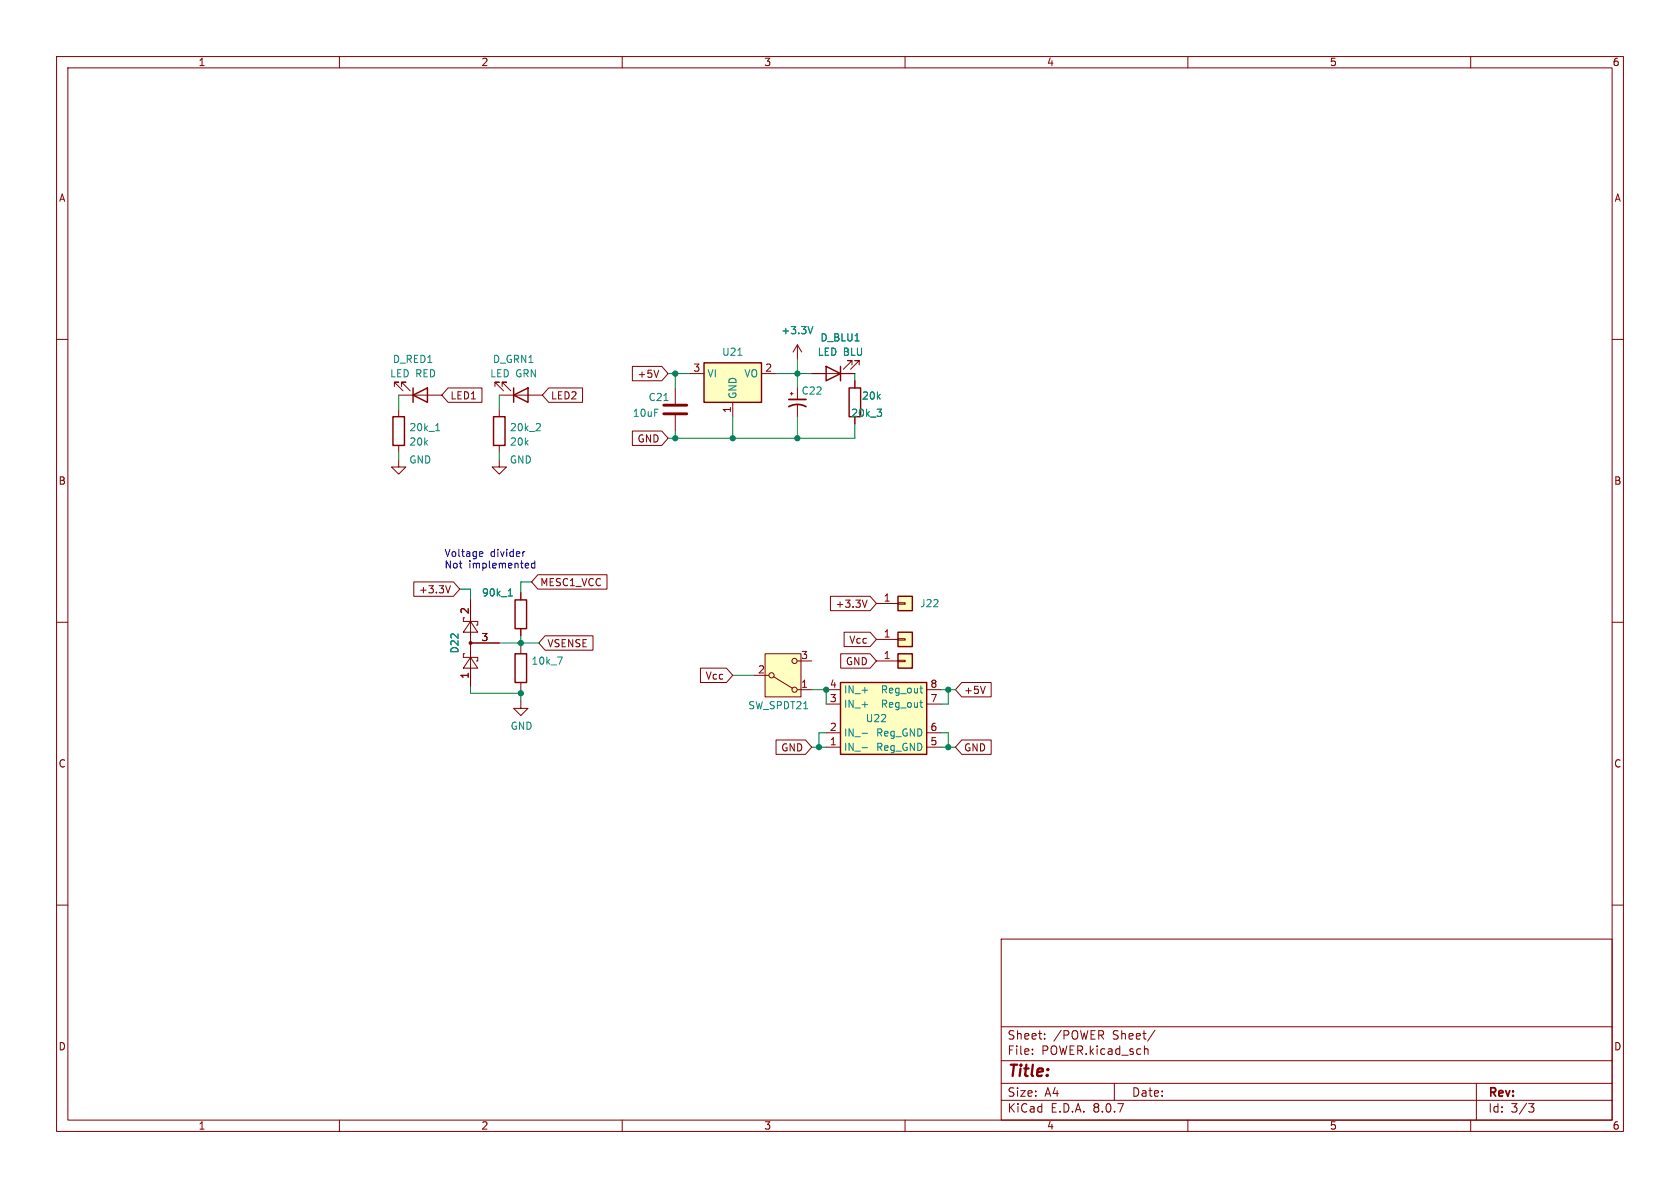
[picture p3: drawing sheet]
<svg xmlns="http://www.w3.org/2000/svg" width="297mm" height="210mm" viewBox="0 0 297 210" stroke-linecap="round" stroke-linejoin="round" font-family="sans-serif">
<g fill="none" stroke="#840000" stroke-width=".18">
<path d="M10 10h277v190h-277zM12 12h273v186h-273zM60 10v2M110 10v2M160 10v2M210 10v2M260 10v2M10 60h2M70.5 72.4v1.3M70.5 78.7v1.3M285 60h2M70.5 81.3v1.3h-1.3l1.3 1.2 1.3-1.2h-1.3"/>
<path d="M10 110h2M285 110h2M10 160h2M177 166h108v32h-108zM285 160h2M60 198v2M110 198v2M160 198v2M177 194.5h108M177 191.5h108M177 187.5h108M177 181.5h108"/>
<path d="M182.5 186.3v.1M182.5 185.5v.1M184.7 183.6v.1M184.7 182.8v.1M197 191.5v3M202.4 185.5h.5l.1 .9M204.2 182.1l-1.3 2M210 198v2M260 198v2M261 191.5v6.5M270.2 195.1h1l-.5 .6 .4 .1 .1 .5-.3 .3h-.4"/>
</g>
<path d="M69.5 73.7h2v5h-2z" fill="none" stroke="#840000" stroke-width=".25"/>
<path d="M77 76.1h.8M77.3 75.1l.1-.2v1.2" fill="none" stroke="#008484" stroke-width=".18"/>
<path d="M148.6 120.7h15.2v12.7h-15.2z" fill="#ffffc2"/>
<path d="M73 69.9l2.6-1.3v2.5zM73 68.6v2.5M146 64.8l2.6 1.2-2.6 1.3zM148.6 64.8v2.5M150.1 68.6h2v5.1h-2zM91.1 115.6h2v5.1h-2zM148.6 120.7h15.2v12.7h-15.2z" fill="none" stroke="#840000" stroke-width=".25"/>
<g fill="none" stroke="#840000" stroke-width=".18">
<path d="M69.7 68.3v-.7h.8h-.8l1.5 1.5M70.5 69.9h7.6M71 68.3v-.7h.8h-.8l1.5 1.5M139.7 69.6h.5M140 69.3v.6M141 61l-.8 1.2M141 61v2.5M141 68.6v2M141 71.6v2.1M141 61l.7 1.2M143.5 66h7.6M150.6 64.5v-.7h-.7h.7l-1.5 1.5"/>
<path d="M151.1 67.3v1.3M151.1 73.7v1.2M151.9 64.5v-.7h-.8h.8l-1.5 1.5M88.3 81.3v1.3h-1.3l1.3 1.2 1.2-1.2h-1.2M92.1 114.3v1.3M92.1 124v1.2h1.2l-1.2 1.3-1.3-1.3h1.3M92.1 120.7v1.2M146 132.1h2.6M146 129.5h2.6M146 124.5h2.6M146 121.9h2.6M163.8 132.1h2.6"/>
<path d="M163.8 129.5h2.6M163.8 124.5h2.6M163.8 121.9h2.6"/>
</g>
<path d="M143.7 57.7l-.4 1.3M155.1 72.3h.8l-.5 .5M155.7 72.9l.2 .2-.2 .4M98.6 116.1h.8l-.5 1.3M152.4 132.2h1M152.4 129.6h1M162.6 124.2h.5M162.6 121.7h.5M162.9 125h.2M162.9 122.4l.2 .1" fill="none" stroke="#008484" stroke-width=".18"/>
<path d="M139.4 71.9a3.2 3.2 0 0 1 3.1 0M139.4 70.6h3.1" fill="none" stroke="#840000" stroke-width=".3"/>
<path d="M135.3 115.6h6.3v7.6h-6.3z" fill="#ffffc2"/>
<g fill="none" stroke="#840000" stroke-width=".18">
<path d="M87.5 68.3v-.7h.8h-.8l1.5 1.5M88.3 72.4v1.3M88.3 78.7v1.3M88.3 69.9h7.6M88.8 68.3v-.7h.7h-.7l1.5 1.5M133.3 119.4h2.6M135.3 115.6h6.3v7.6h-6.3zM136.8 119.6l3.3 2.1M141 116.8h2.5M141 121.9h2.5"/>
<circle cx="136.4" cy="119.4" r=".46"/>
<circle cx="140.5" cy="116.8" r=".46"/>
<circle cx="140.5" cy="121.9" r=".46"/>
</g>
<path d="M87.2 73.7h2.1v5h-2.1zM90.8 69.9l2.5-1.3v2.5zM90.8 68.6v2.5" fill="none" stroke="#840000" stroke-width=".25"/>
<path d="M95.3 74.9l.2 .2v.3l-.7 .7h.7" fill="none" stroke="#008484" stroke-width=".18"/>
<path d="M158.7 111.8h2.6v2.5h-2.6z" fill="#ffffc2"/>
<path d="M154.9 113h3.8M158.7 112.9h1.3v.3h-1.3z" fill="none" stroke="#840000" stroke-width=".18"/>
<path d="M158.7 111.8h2.6v2.5h-2.6z" fill="none" stroke="#840000" stroke-width=".25"/>
<path d="M124.5 64.1h10.1v7h-10.1z" fill="#ffffc2"/>
<path d="M124.5 64.1h10.1v7h-10.1zM91.1 106h2v5.1h-2z" fill="none" stroke="#840000" stroke-width=".25"/>
<g fill="none" stroke="#840000" stroke-width=".18">
<path d="M119.4 68.6v2.8M119.4 73.4v2.8M121.9 66h2.6M129.5 71.1v2.6M134.6 66h2.6M81.9 109.2v.7h2.6v.6h-.3M82.2 115.6h-.3v.6h2.6v.6h-.3M83.2 116.2l1.3 1.9h-2.6zM83.2 109.9l1.3 1.9h-2.6zM83.2 106v15.3M83.2 113.7h5.1M92.1 104.8v1.2"/>
<path d="M92.1 111.1v1.3"/>
</g>
<path d="M117.4 70.8h.7M130.4 62.8h.8M89.9 105.4h.7M90.1 104.3l.1-.2v1.3" fill="none" stroke="#008484" stroke-width=".18"/>
<path d="M117.3 73.2h4.1M117.3 71.6h4.1" fill="none" stroke="#840000" stroke-width=".51"/>
<circle cx="83.2" cy="113.7" r=".25" fill="#840000" stroke="#840000" stroke-width=".18"/>
<path d="M158.7 105.4h2.6v2.6h-2.6z" fill="#ffffc2"/>
<path d="M154.9 106.7h3.8M158.7 106.6h1.3v.2h-1.3z" fill="none" stroke="#840000" stroke-width=".18"/>
<path d="M158.7 105.4h2.6v2.6h-2.6z" fill="none" stroke="#840000" stroke-width=".25"/>
<path d="M158.7 115.6h2.6v2.5h-2.6z" fill="#ffffc2"/>
<g fill="none" stroke="#840000" stroke-width=".18">
<path d="M79.2 68.6h6v2.5h-6l-1.1-1.2zM97 68.6h6v2.5h-6l-1.1-1.2zM111.8 76.2h5.2l1.1 1.3-1.1 1.2h-5.2zM111.8 64.8h5.2l1.1 1.2-1.1 1.3h-5.2zM116.5 65.4l-.5 1.3M143.5 66h2.5M148.6 66h2.5M151.1 67.3v1.3M151.1 73.7v1.2M73.1 102.9h7.1l1.1 1.2-1.1 1.3h-7.1zM79.6 103.5l-.4 1.3M83.2 106v3.9"/>
<path d="M83.2 117.5v3.8M83.2 113.7h5.1M92.1 104.8v1.2M92.1 111.1v1.3M95.1 101.6h12.2v2.5h-12.2l-1.1-1.2zM96.4 112.4h8.4v2.5h-8.4l-1.2-1.2zM123.8 118.1h4.6l1.1 1.3-1.1 1.3h-4.6zM146.8 105.4h7l1.1 1.3-1.1 1.3h-7zM148.6 115.6h5.2l1.1 1.2-1.1 1.3h-5.2zM149.2 111.8h4.6l1.1 1.2-1.1 1.3h-4.6zM153.3 106.1l-.4 1.3M154.9 116.8h3.8"/>
<path d="M158.7 116.7h1.3v.3h-1.3zM137.2 130.8h5.2l1.1 1.3-1.1 1.3h-5.2zM170 120.6h5.2v2.6h-5.2l-1.1-1.3zM170 130.8h5.2v2.6h-5.2l-1.1-1.3zM174.2 121.3l-.4 1.3"/>
</g>
<path d="M158.7 115.6h2.6v2.5h-2.6z" fill="none" stroke="#840000" stroke-width=".25"/>
<path d="M84.9 97.5l.4 .1 .1 .2-.6 .1M85.3 98.3l-.4 .1M92.8 97.5l-.3 .1M94.6 99.1v1.3M94.6 99.6h-.4l-.3 .2 .2 .6h.5" fill="none" stroke="#0000c2" stroke-width=".18"/>
<g fill="none" stroke="#008400" stroke-width=".18">
<path d="M70.5 69.9v2.5M88.3 69.9v2.5M118.1 66h3.8M119.4 66v2.6M119.4 76.2v1.3M129.5 73.7v3.8M137.2 66h6.3M141 63.5v5.1M141 73.7v3.8M151.1 66v1.3M151.1 74.9v2.6h-33M70.5 80v1.3"/>
<path d="M88.3 80v1.3M81.3 104.1h1.9v1.9M88.3 113.7h6.9M92.1 112.4v1.9M94 102.9h-1.9v1.9M129.5 119.4h3.8M83.2 121.3v1.3h8.9M92.1 121.9v2.1M143.5 132.1h2.5M143.5 121.9h2.5v2.6M146 129.5h-1.2v2.6M166.4 132.1h2.5"/>
<path d="M166.4 129.5h1.2v2.6M166.4 121.9h2.5M167.6 121.9v2.6h-1.2"/>
</g>
<path d="M143.7 57.7l-.4 1.3M155.1 72.3h.8l-.5 .5M155.7 72.9l.2 .2-.2 .4M89.9 105.4h.7M90.1 104.3l.1-.2v1.3" fill="none" stroke="#008484" stroke-width=".18"/>
<g fill="#008400" stroke="#008400" stroke-width=".18">
<circle cx="92.1" cy="122.6" r=".46"/>
<circle cx="92.1" cy="113.7" r=".46"/>
<circle cx="144.8" cy="132.1" r=".46"/>
<circle cx="146" cy="121.9" r=".46"/>
<circle cx="141" cy="77.5" r=".46"/>
<circle cx="167.6" cy="132.1" r=".46"/>
<circle cx="167.6" cy="121.9" r=".46"/>
<circle cx="141" cy="66" r=".46"/>
<circle cx="119.4" cy="77.5" r=".46"/>
<circle cx="119.4" cy="66" r=".46"/>
<circle cx="129.5" cy="77.5" r=".46"/>
</g>
<text font-size="2.8" fill="#840000" x="178" y="190.9">Title:</text>
<g font-size="2.1" fill="#840000">
<text x="178" y="184">Sheet:</text>
<text x="186.2" y="184">/POWER</text>
<text x="196.7" y="184">Sheet/</text>
<text x="178" y="186.7">File:</text>
<text x="184.1" y="186.7">POWER.kicad_sch</text>
<text x="178" y="196.9">KiCad</text>
<text x="178" y="194.1">Size:</text>
<text x="184.7" y="194.1">A4</text>
<text x="185.7" y="196.9">E.D.A.</text>
<text x="193.3" y="196.9">8.0.7</text>
<text x="200" y="194.1">Date:</text>
<text x="263" y="194.3">Rev:</text>
<text x="263" y="196.9">Id:</text>
<text x="267.1" y="196.9">3/3</text>
</g>
<g font-size="1.8" fill="#840000">
<text x="35" y="11.9">1</text>
<text x="85" y="11.9">2</text>
<text x="135" y="11.9">3</text>
<text x="185" y="11.9">4</text>
<text x="235" y="11.9">5</text>
<text x="285" y="11.9">6</text>
<text x="10.3" y="35.9">A</text>
<text x="285.3" y="35.9">A</text>
<text x="122.5" y="65.8">3</text>
<text x="135.2" y="65.8">2</text>
<text x="79.5" y="70.8">LED1</text>
<text x="97.3" y="70.8">LED2</text>
<text x="112.6" y="67">+5V</text>
<text x="129.3" y="73.1" transform="rotate(-90 129.3 73.1)">1</text>
<text x="112.6" y="78.4">GND</text>
<text x="10.3" y="85.9">B</text>
<text x="285.3" y="85.9">B</text>
<text x="74" y="105.1">+3.3V</text>
<text x="95.4" y="103.8">MESC1_VCC</text>
<text x="147.6" y="107.6">+3.3V</text>
<text x="156.1" y="106.4">1</text>
<text x="82.9" y="108.7" transform="rotate(-90 82.9 108.7)">2</text>
<text x="85" y="113.4">3</text>
<text x="150" y="114">Vcc</text>
<text x="156.1" y="112.8">1</text>
<text x="96.7" y="114.6">VSENSE</text>
<text x="133.9" y="119.1">2</text>
<text x="141.5" y="116.6">3</text>
<text x="149.4" y="117.8">GND</text>
<text x="156.1" y="116.6">1</text>
<text x="82.9" y="120.1" transform="rotate(-90 82.9 120.1)">1</text>
<text x="124.6" y="120.3">Vcc</text>
<text x="141.5" y="121.7">1</text>
<text x="146.6" y="124.2">3</text>
<text x="146.6" y="121.7">4</text>
<text x="164.4" y="124.2">7</text>
<text x="164.4" y="121.7">8</text>
<text x="170.3" y="122.9">+5V</text>
<text x="146.6" y="131.8">1</text>
<text x="146.6" y="129.3">2</text>
<text x="164.4" y="131.8">5</text>
<text x="164.4" y="129.3">6</text>
<text x="10.3" y="135.9">C</text>
<text x="138" y="133">GND</text>
<text x="170.3" y="133">GND</text>
<text x="285.3" y="135.9">C</text>
<text x="10.3" y="185.9">D</text>
<text x="285.3" y="185.9">D</text>
<text x="35" y="199.9">1</text>
<text x="85" y="199.9">2</text>
<text x="135" y="199.9">3</text>
<text x="185" y="199.9">4</text>
<text x="235" y="199.9">5</text>
<text x="285" y="199.9">6</text>
</g>
<g font-size="1.8" fill="#008484">
<text x="138" y="59.3">+3.3V</text>
<text x="69.4" y="64.4">D_RED1</text>
<text x="87" y="64.4">D_GRN1</text>
<text x="127.6" y="63.1">U21</text>
<text x="144.5" y="63.1">LED BLU</text>
<text x="145" y="60.6">D_BLU1</text>
<text x="68.9" y="66.9">LED RED</text>
<text x="86.6" y="66.9">LED GRN</text>
<text x="114.6" y="71.1">C21</text>
<text x="125" y="66.9">VI</text>
<text x="130.4" y="70.6" transform="rotate(-90 130.4 70.6)">GND</text>
<text x="131.5" y="66.9">VO</text>
<text x="141.6" y="70">C22</text>
<text x="152.3" y="70.8">20k</text>
<text x="72.3" y="76.4">20k_1</text>
<text x="90.1" y="76.4">20k_2</text>
<text x="111.8" y="73.9">10uF</text>
<text x="150.4" y="73.9">20k_3</text>
<text x="72.3" y="82.1">GND</text>
<text x="72.3" y="79">20k</text>
<text x="90" y="82.1">GND</text>
<text x="90.1" y="79">20k</text>
<text x="85.1" y="105.6">90k_1</text>
<text x="162.6" y="107.5">J22</text>
<text x="81.3" y="115.6" transform="rotate(-90 81.3 115.6)">D22</text>
<text x="93.9" y="117.7">10k_7</text>
<text x="132.2" y="125.6">SW_SPDT21</text>
<text x="149.1" y="125.3">IN_+</text>
<text x="149.1" y="122.8">IN_+</text>
<text x="155.6" y="125.3">Reg_out</text>
<text x="155.6" y="122.8">Reg_out</text>
<text x="90.2" y="129.2">GND</text>
<text x="149.1" y="130.4">IN_-</text>
<text x="153" y="127.9">U22</text>
<text x="154.8" y="130.4">Reg_GND</text>
<text x="149.1" y="132.9">IN_-</text>
<text x="154.8" y="132.9">Reg_GND</text>
</g>
<g font-size="1.8" fill="#0000c2">
<text x="78.5" y="98.7">Voltage</text>
<text x="78.5" y="100.7">Not</text>
<text x="82.9" y="100.7">implemented</text>
<text x="86.7" y="98.7">divider</text>
</g>
</svg>
